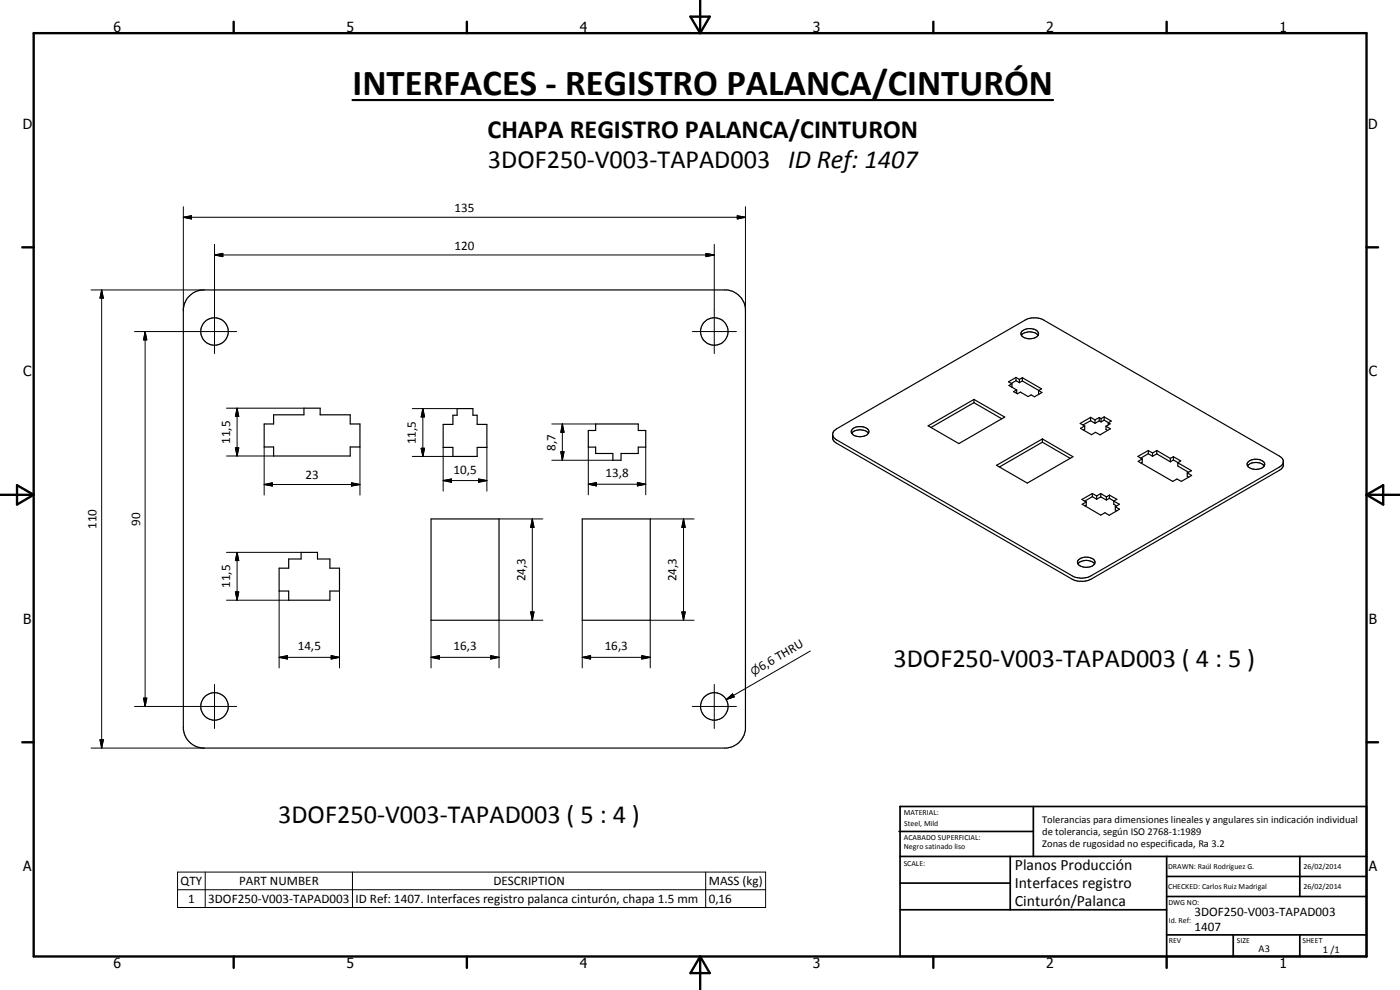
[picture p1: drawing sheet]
<svg xmlns="http://www.w3.org/2000/svg" width="420mm" height="297mm" viewBox="0 0 420 297" stroke-linecap="round" stroke-linejoin="round" font-family="sans-serif">
<g fill="none" stroke="#000" stroke-width=".35">
<path d="M56.4 89.2l1.4-1.2 1.1-.6 1.8-.4h157.4a6.3 6.3 0 0 1 5.6 5.6v126.2a6.3 6.3 0 0 1-5.6 5.7h-157.4a6.3 6.3 0 0 1-5.7-5.7v-126.2l.5-1.8zM306.7 99.4a3.5 3.5 0 0 1 4.9 .3 1.46 1.46 0 0 1-1.7 1.9 2.62 2.62 0 0 1-3.5-1.5zM292.3 119.8v1M303.7 115.1l-.9 .6 2.3 1.3M303.7 115.1l-.1 1M304.9 113.2l1 .6M304.9 113.2l-2.2 1.4 1 .5M304.9 114.2l-1.4 .9M304.9 113.2v1M304.9 114.2l1 .6M305.1 117l-.9 .5 1.1 .7 .9-.6 2.4 1.4 .8-.5 1.1 .5 2.2-1.2-1-.6M305.1 117v1"/>
<path d="M305.9 113.8v1M306.5 100.6a2.91 2.91 0 0 1 3.1-1l1.1 .3 .8 .7M306.8 113.3l5.8 3.4-.9 .5M306.8 113.3l-.9 .5M306.8 114.3l-.9 .5M306.8 113.3v1M306.8 114.3l4.9 2.8M311.7 117.2v1h.2M79.3 127.2h2.8v-2.7h9.1v-2h4.9v2h9v2.7h2.9v6.9h-2.9v2.7h-23v-2.7h-2.8zM137.2 122.6h4.7v2h1.3v2.7h2.9v6.9h-2.9v2.7h-7.3v-2.7h-2.9v-6.9h2.9v-2.7h1.3zM176.6 129.2h2.2v-2h12.7v2h2.3v5h-2.3v1.9h-5.1v2h-2.5v-2h-5.1v-1.9h-2.2zM249.9 130.5l.3 .8 .8 .7 70.8 40.8a5.9 5.9 0 0 0 5.6 0l56.6-32.7 .8-.7 .3-.8"/>
<path d="M250.2 129.4l.8-.7 56.6-32.6 1.2-.6 2.4-.1 1.7 .4 71.1 41.1 .8 .6a2.47 2.47 0 0 1 .3 2.2l-.6 1-.5 .4-56.6 32.7a6.3 6.3 0 0 1-5.6 0l-70.8-40.8-.7-.7a2.39 2.39 0 0 1-.4-2.1zM255.6 130a3.5 3.5 0 0 1 5 0M255.8 128.8a3.6 3.6 0 0 1 4.9 .3 1.61 1.61 0 0 1-1.7 1.8 2.6 2.6 0 0 1-3.5-1.4zM278.5 127.8l13.8-8 9.2 5.3-13.7 8zM292.3 120.8l-12.9 7.5M292.3 120.8l8.3 4.8M299.1 139.6l13.7-7.9 9.2 5.3-13.7 7.9zM312.8 132.7l-12.9 7.4M312.8 131.7v1M312.8 132.7l8.4 4.8M325.5 127.8l-1.2 .7 3.3 1.9 1.2-.7 1.3 .8 3.1-1.8-1.3-.8M325.5 127.8v1l-.3 .2"/>
<path d="M327.3 126.2l1.3 .8M327.3 125.2l1.3 .8M327.3 125.2l-3.1 1.8 1.3 .8M327.3 126.2l-2.3 1.3M327.3 125.2v1M328.6 126v1M329.9 126.3l-1.3 .7M329.9 125.3v1M329.9 125.3l-1.3 .7M329.9 125.3l.5 .3M329.9 126.3l.5 .3M330.4 125.6v1"/>
<path d="M331.4 126.1l-1 .5M331.4 125.1v1M331.4 125.1l-1 .5M331.4 126.1l1.2 .7M331.4 125.1l2.1 1.2-.9 .6M331.9 127.9v1l.5 .3M332.6 126.9v.6M332.6 126.9l.6 .3-1.3 .7M342.8 137.7v1l-.4 .2M342.8 137.7l-1.2 .7 10.3 6 1.3-.7 1.3 .7 3.1-1.7-1.3-.8M344.6 135.2l-3.1 1.7 1.3 .8M344.6 136.1l-2.3 1.4"/>
<path d="M344.6 135.2v.9M344.6 136.1l1.3 .8M344.6 135.2l1.3 .7M345.9 135.9v1M347.2 136.2l-1.3 .7M347.2 135.2v1M347.2 135.2l-1.3 .7M347.2 135.2l4 2.3M347.2 136.2l4 2.4M351.2 137.5v1.1M352.2 138l1.3 .8M352.2 137l2.2 1.3-.9 .6"/>
<path d="M352.2 137v1M352.2 138l-1 .6M352.2 137l-1 .5M353.5 138.9l4.1 2.3-1.3 .7M353.5 138.9v.9l3.2 1.9M374.4 139.8a3.5 3.5 0 0 1 5 0M374.6 138.6a3.3 3.3 0 0 1 4.9 .5 2.41 2.41 0 0 1-3.3 1.7 1.59 1.59 0 0 1-1.8-2zM129.4 155.7h20.4v30.4h-20.4zM174.7 155.7h20.4v30.4h-20.4zM326 150.6l-1.2 .7 5.6 3.3 1.2-.8 1.3 .8 3.1-1.8-1.3-.7M326 150.6v1l-.4 .2M327.8 148.1l-3.1 1.8 1.3 .7"/>
<path d="M327.8 149l-2.3 1.4M327.8 148.1v.9M327.8 149l1.3 .8M327.8 148.1l1.3 .7M329.1 148.8v1M330.4 148.1l1.7 1M330.4 148.1v1M330.4 149.1l1.7 .9M330.4 149.1l-1.3 .7M330.4 148.1l-1.3 .7M332.1 149.1v.9M332.9 149.5l-.8 .5"/>
<path d="M332.9 148.5v1M332.9 148.5l-.8 .6M332.9 149.5l1.4 .8M332.9 148.5l2.3 1.3-.9 .6M334.3 150.4l1.6 .9-1.2 .8M334.3 150.4v.9l.8 .5M334.7 152.1v.9l.5 .3M356.3 141.9v1l.5 .3M83.8 170.5h2.8v-2.8h3.8v-2h4.9v2h3.7v2.8h2.9v6.8h-2.9v2.8h-12.4v-2.8h-2.8zM323.5 169.2a3.5 3.5 0 0 1 5 0M323.7 168a3.3 3.3 0 0 1 4.9 .5 2.09 2.09 0 0 1-2.5 1.7 2.05 2.05 0 0 1-2.7-1.8z"/>
<circle cx="64.4" cy="99.4" r="4.1"/>
<circle cx="214.4" cy="99.5" r="4.1"/>
<circle cx="64.4" cy="212" r="4.1"/>
<circle cx="214.4" cy="212" r="4.1"/>
</g>
<g fill="none" stroke="#000" stroke-width=".71">
<path d="M10.1 9.9h400v277.1h-400zM70.1 6.5v3.4M140.1 6.5v3.4M207.2 5h5.8l-2.9 4.9zM210.1 0v9.9M280.1 6.5v3.4M350.1 6.5v3.4M6.7 74.2h3.4M410.1 74.2h3.5M.1 148.5h10M5.1 145.6l5 2.9-5 2.9zM410.1 148.5h10"/>
<path d="M410.1 148.5l5-2.9v5.8zM6.7 222.7h3.4M410.1 222.7h3.5M70.1 287v3.4M140.1 287v3.4M210.1 287v10M210.1 287l2.9 5h-5.8zM280.1 287v3.4M350.1 287v3.4"/>
</g>
<g fill="none" stroke="#000" stroke-width=".51">
<path d="M269.8 249.5h40.3M270.1 242h140v45h-140zM270.1 257h140M303.2 257v16M310.1 242v15M350.1 257v30M390.1 257v12M270.1 265h33.1M270.1 273h80M350.1 269h60M350.1 263h60M350.1 280.5h60"/>
<path d="M370.1 280.5v6.5M390.1 280.5v6.5"/>
</g>
<g fill="none" stroke="#000" stroke-width=".3">
<path d="M55 65.2l2.5-.5v1zM55 65.2h168.7M55 62v31.2M64.4 76.5l2.5-.5v1zM64.4 73.3v32.8M64.4 76.5h150M211.9 76l2.5 .5-2.5 .5zM214.4 73.3v32.8M221.3 64.7l2.4 .5-2.4 .5zM223.7 62v31.2M27.3 87h33.9M30.5 87l.5 2.5h-1z"/>
<path d="M30.5 87v137.5M40.4 99.5h30.6M43.5 99.5l.6 2.5h-1zM43.5 99.5v112.5M207.8 99.5h13.2M68 136.8h14.1M68 122.5h23.2M70.6 134.4h1.1l-.5 2.4zM71.2 122.5l.5 2.5h-1.1zM71.2 122.5v14.3M79.3 134.1v14.4M108 134.1v14.4"/>
<path d="M123.7 136.9h12.2M123.7 122.6h13.5M126.4 134.5h1l-.5 2.4zM126.9 122.6l.5 2.5h-1zM126.9 122.6v14.3M133 134.2v13.2M146.1 134.2v13.2M165.6 127.2h13.2M165.6 138.1h18.3M168.3 135.6h1l-.5 2.5zM168.8 127.2l.5 2.5h-1zM168.8 127.2v10.9"/>
<path d="M176.6 134.2v14.3M193.8 134.2v14.3M79.3 145.4l2.4-.5v.9zM79.3 145.4h28.7M105.5 144.9l2.5 .5-2.5 .4zM133 144.2l2.5-.5v1zM133 144.2h13.1M143.6 143.7l2.5 .5-2.5 .5zM149.8 155.7h13.1M159.8 155.7l.5 2.5h-1.1zM159.8 155.7v30.4M176.6 145.3l2.4-.5v1z"/>
<path d="M176.6 145.3h17.2M191.3 144.8l2.5 .5-2.5 .5zM195.1 155.7h13.2M205.1 155.7l.5 2.5h-1zM205.1 155.7v30.4M68 165.7h22.4M70.6 177.6h1.1l-.5 2.5zM71.2 165.7l.5 2.5h-1.1zM71.2 165.7v14.4M83.8 177.3v23.1M101.9 177.3v23.1M68 180.1h18.6"/>
<path d="M83.8 197.2l2.5-.5v1zM83.8 197.2h18.1M99.4 196.7l2.5 .5-2.5 .5zM129.4 197.2l2.5-.5v1zM129.4 197.2h20.4M129.4 186.1v14.3M147.3 196.7l2.5 .5-2.5 .5zM159.2 183.6h1.1l-.5 2.5zM162.9 186.1h-13.1v14.3M174.7 197.2l2.5-.5v1zM174.7 197.2h20.4M174.7 186.1v14.3"/>
<path d="M192.6 196.7l2.5 .5-2.5 .5zM204.6 183.6h1l-.5 2.5zM208.3 186.1h-13.2v14.3M243.2 195.3l-25.2 14.6M40.4 212h30.6M43.1 209.5h1l-.6 2.5zM64.4 205.4v13.2M207.8 212h13.2M214.4 205.4v13.2M218 209.9l1.9-1.7 .5 .9zM27.3 224.5h33.9M30 222h1l-.5 2.5z"/>
<path d="M53.3 261.7h176.5v10.6h-176.5zM53.3 267h176.5M61.6 261.7v10.6M105.8 261.7v10.6M211.8 261.7v10.6"/>
</g>
<path d="M105.8 30h210.2" fill="none" stroke="#000" stroke-width=".63"/>
<g fill="#000">
<path d="M55 65.2l2.5-.5v1zM64.4 76.5l2.5-.5v1zM211.9 76l2.5 .5-2.5 .5zM221.3 64.7l2.4 .5-2.4 .5zM30.5 87l.5 2.5h-1zM43.5 99.5l.6 2.5h-1zM70.6 134.4h1.1l-.5 2.4zM71.2 122.5l.5 2.5h-1.1zM126.4 134.5h1l-.5 2.4zM126.9 122.6l.5 2.5h-1zM168.3 135.6h1l-.5 2.5zM168.8 127.2l.5 2.5h-1z"/>
<path d="M79.3 145.4l2.4-.5v.9zM105.5 144.9l2.5 .5-2.5 .4zM133 144.2l2.5-.5v1zM143.6 143.7l2.5 .5-2.5 .5zM159.8 155.7l.5 2.5h-1.1zM176.6 145.3l2.4-.5v1zM191.3 144.8l2.5 .5-2.5 .5zM205.1 155.7l.5 2.5h-1zM70.6 177.6h1.1l-.5 2.5zM71.2 165.7l.5 2.5h-1.1zM83.8 197.2l2.5-.5v1zM99.4 196.7l2.5 .5-2.5 .5z"/>
<path d="M129.4 197.2l2.5-.5v1zM147.3 196.7l2.5 .5-2.5 .5zM159.2 183.6h1.1l-.5 2.5zM174.7 197.2l2.5-.5v1zM192.6 196.7l2.5 .5-2.5 .5zM204.6 183.6h1l-.5 2.5zM43.1 209.5h1l-.6 2.5zM218 209.9l1.9-1.7 .5 .9zM30 222h1l-.5 2.5z"/>
</g>
<text font-size="11" x="105.8" y="28.4">INTERFACES - REGISTRO PALANCA/CINTURÓN</text>
<g font-size="7.9">
<text x="146.3" y="41.4">CHAPA REGISTRO PALANCA/CINTURON</text>
<text x="146.4" y="50.4">3DOF250-V003-TAPAD003 ID Ref: 1407</text>
<text x="268.2" y="200.1">3DOF250-V003-TAPAD003 ( 4 : 5 )</text>
<text x="83.5" y="247">3DOF250-V003-TAPAD003 ( 5 : 4 )</text>
</g>
<g font-size="4.7">
<text x="304.6" y="260.9">Planos Producción</text>
<text x="304.6" y="266.3">Interfaces registro</text>
<text x="304.6" y="271.7">Cinturón/Palanca</text>
</g>
<g font-size="4.2">
<text x="34" y="9.6">6</text>
<text x="104" y="9.6">5</text>
<text x="174" y="9.6">4</text>
<text x="244" y="9.6">3</text>
<text x="314" y="9.6">2</text>
<text x="384" y="9.6">1</text>
<text x="6.8" y="38.7">D</text>
<text x="410.6" y="38.7">D</text>
<text x="7" y="112.9">C</text>
<text x="410.8" y="112.9">C</text>
<text x="7" y="187.1">B</text>
<text x="410.8" y="187.1">B</text>
<text x="7" y="261.4">A</text>
<text x="410.8" y="261.4">A</text>
<text x="34" y="290.4">6</text>
<text x="104" y="290.4">5</text>
<text x="174" y="290.4">4</text>
<text x="244" y="290.4">3</text>
<text x="314" y="290.4">2</text>
<text x="384" y="290.4">1</text>
</g>
<g font-size="3.9">
<text x="136.4" y="63.7">135</text>
<text x="136.4" y="75">120</text>
<text x="69.1" y="133.2" transform="rotate(-90 69.1 133.2)">11,5</text>
<text x="124.8" y="133.3" transform="rotate(-90 124.8 133.3)">11,5</text>
<text x="166.7" y="135.2" transform="rotate(-90 166.7 135.2)">8,7</text>
<text x="91.7" y="143.8">23</text>
<text x="136.1" y="142.2">10,5</text>
<text x="181.8" y="143.3">13,8</text>
<text x="28.9" y="158.7" transform="rotate(-90 28.9 158.7)">110</text>
<text x="42" y="157.7" transform="rotate(-90 42 157.7)">90</text>
<text x="69.1" y="176.4" transform="rotate(-90 69.1 176.4)">11,5</text>
<text x="157.7" y="174.4" transform="rotate(-90 157.7 174.4)">24,3</text>
<text x="203.1" y="174.4" transform="rotate(-90 203.1 174.4)">24,3</text>
<text x="89.4" y="195.2">14,5</text>
<text x="136.1" y="195.2">16,3</text>
<text x="181.5" y="195.2">16,3</text>
<text x="228.5" y="201.3" transform="rotate(-30 228.5 201.3)">6,6 THRU</text>
<text x="54.2" y="265.6">QTY</text>
<text x="71.7" y="265.6">PART NUMBER</text>
<text x="148.1" y="265.6">DESCRIPTION</text>
<text x="212.7" y="265.7">MASS (kg)</text>
<text x="56.5" y="270.9">1</text>
<text x="62.5" y="270.9">3DOF250-V003-TAPAD003</text>
<text x="106.7" y="271">ID Ref: 1407. Interfaces registro palanca cinturón, chapa 1.5 mm</text>
<text x="212.7" y="270.9">0,16</text>
<text x="358.5" y="275">3DOF250-V003-TAPAD003</text>
<text x="358.5" y="279.4">1407</text>
</g>
<text font-size="3.3" x="226.1" y="202.7" transform="rotate(-30 226.1 202.7)">n</text>
<g font-size="3.1">
<text x="312.7" y="246.8">Tolerancias para dimensiones lineales y angulares sin indicación individual</text>
<text x="312.7" y="250.4">de tolerancia, según ISO 2768-1:1989</text>
<text x="312.7" y="254">Zonas de rugosidad no especificada, Ra 3.2</text>
<text x="377.7" y="285.6">A3</text>
<text x="397" y="285.9">1 /1</text>
</g>
<g font-size="2.4">
<text x="271.2" y="244.4">MATERIAL:</text>
<text x="271.3" y="252">ACABADO SUPERFICIAL:</text>
<text x="271.4" y="247.9">Steel, Mild</text>
<text x="271.3" y="254.6">Negro satinado liso</text>
<text x="271.2" y="259.7">SCALE:</text>
<text x="350.6" y="260.8">DRAWN: Raúl Rodríguez G.</text>
<text x="391.2" y="260.6">26/02/2014</text>
<text x="350.6" y="266.9">CHECKED: Carlos Ruiz Madrigal</text>
<text x="391.2" y="266.7">26/02/2014</text>
<text x="350.6" y="271.4">DWG NO:</text>
<text x="350.8" y="276.9">Id. Ref:</text>
<text x="350.8" y="282.8">REV</text>
<text x="371.2" y="282.9">SIZE</text>
<text x="390.9" y="282.9">SHEET</text>
</g>
</svg>
